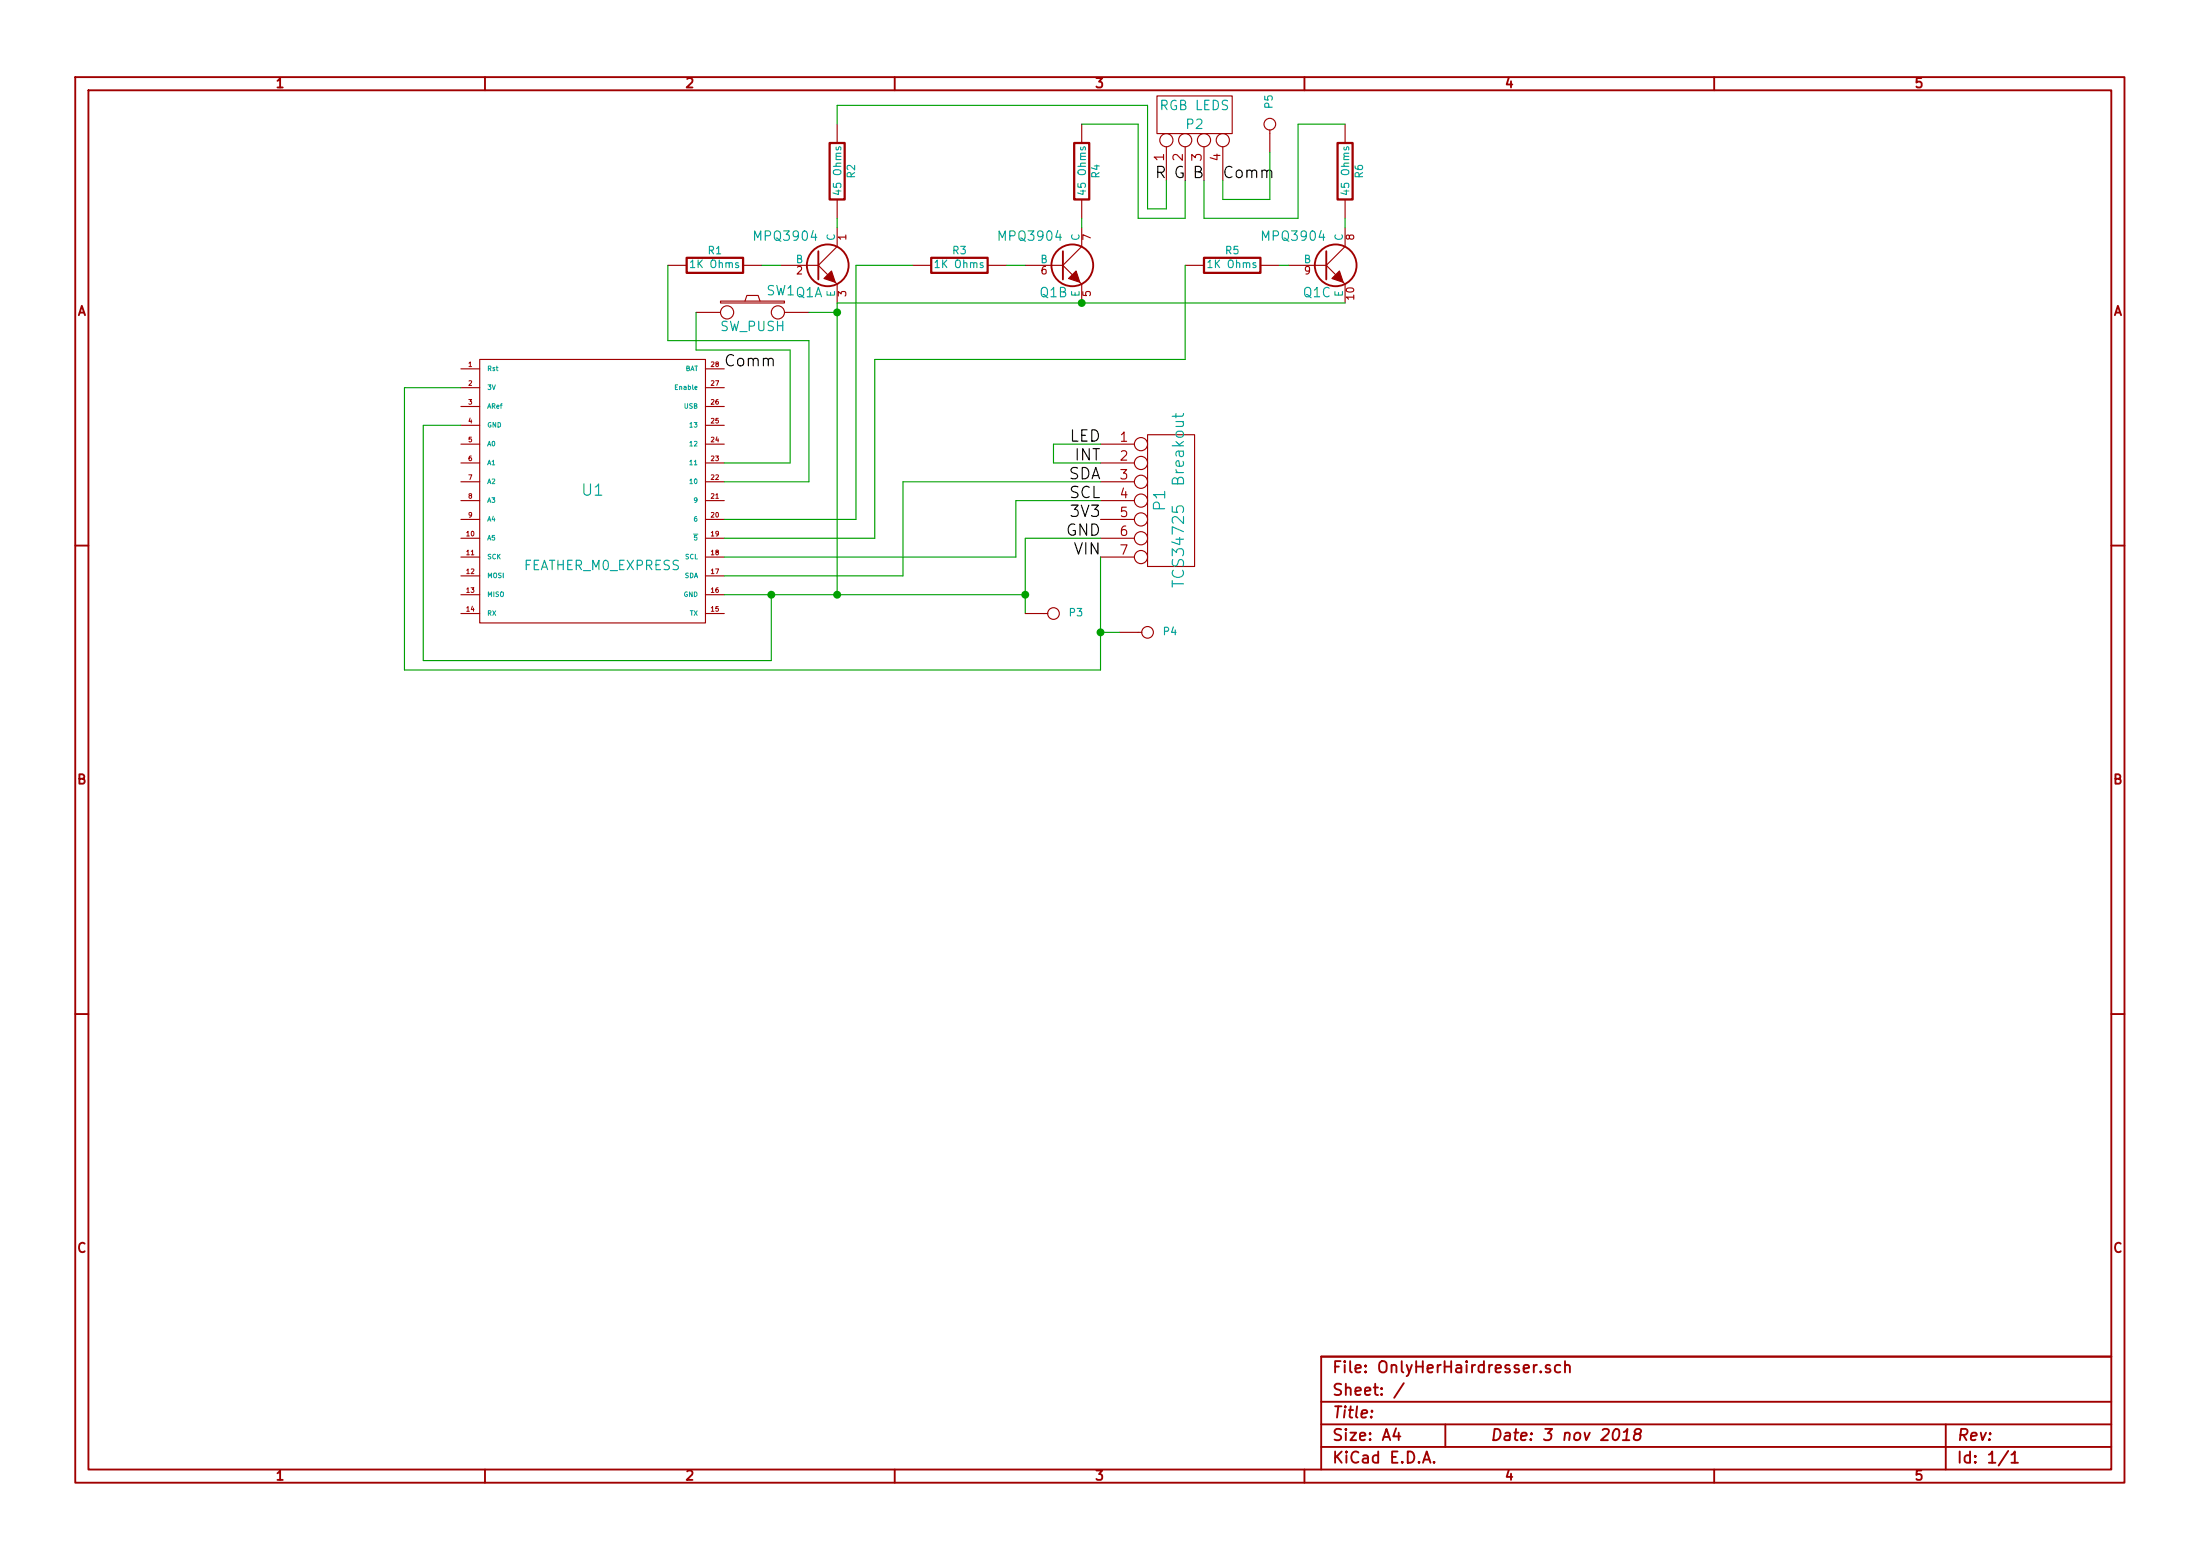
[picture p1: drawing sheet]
EESchema Schematic File Version 2
LIBS:power
LIBS:device
LIBS:transistors
LIBS:conn
LIBS:linear
LIBS:regul
LIBS:74xx
LIBS:cmos4000
LIBS:adc-dac
LIBS:memory
LIBS:xilinx
LIBS:special
LIBS:microcontrollers
LIBS:dsp
LIBS:microchip
LIBS:analog_switches
LIBS:motorola
LIBS:texas
LIBS:intel
LIBS:audio
LIBS:interface
LIBS:digital-audio
LIBS:philips
LIBS:display
LIBS:cypress
LIBS:siliconi
LIBS:opto
LIBS:atmel
LIBS:contrib
LIBS:valves
LIBS:adafruit_breakouts
LIBS:feather_m0_express
LIBS:metromini
LIBS:mpq3904
LIBS:OnlyHerHairdresser-cache
EELAYER 27 0
EELAYER END
$Descr A4 11693 8268
encoding utf-8
Sheet 1 1
Title ""
Date "3 nov 2018"
Rev ""
Comp ""
Comment1 ""
Comment2 ""
Comment3 ""
Comment4 ""
$EndDescr
$Comp
L FEATHER_M0_EXPRESS U1
U 1 1
P 3150 2600
F 0 "U1" H 3150 2600 60  0000 C CNN
F 1 "FEATHER_M0_EXPRESS" H 3200 2200 50  0000 C CNN
F 2 "~" H 3150 2600 60  0000 C CNN
F 3 "~" H 3150 2600 60  0000 C CNN
	1    3150 2600
	1    0    0    -1  
$EndComp
$Comp
L CONN_7 P1
U 1 1
P 6200 2650
F 0 "P1" V 6170 2650 60  0000 C CNN
F 1 "TCS34725  Breakout" V 6270 2650 60  0000 C CNN
F 2 "~" H 6200 2650 60  0000 C CNN
F 3 "~" H 6200 2650 60  0000 C CNN
	1    6200 2650
	1    0    0    -1  
$EndComp
Text Label 5850 2350 2    60   ~ 0
LED
Text Label 5850 2450 2    60   ~ 0
INT
Text Label 5850 2550 2    60   ~ 0
SDA
Text Label 5850 2650 2    60   ~ 0
SCL
Text Label 5850 2750 2    60   ~ 0
3V3
Text Label 5850 2850 2    60   ~ 0
GND
Text Label 5850 2950 2    60   ~ 0
VIN
Wire Wire Line
	5850 2350 5600 2350
Wire Wire Line
	5600 2350 5600 2450
Wire Wire Line
	5600 2450 5850 2450
Wire Wire Line
	5850 2550 4800 2550
Wire Wire Line
	4800 2550 4800 3050
Wire Wire Line
	4800 3050 3850 3050
Wire Wire Line
	5850 2650 5400 2650
Wire Wire Line
	5400 2650 5400 2950
Wire Wire Line
	5400 2950 3850 2950
Wire Wire Line
	5850 2850 5450 2850
Wire Wire Line
	5450 2850 5450 3250
Wire Wire Line
	5450 3150 3850 3150
Wire Wire Line
	2450 2050 2150 2050
Wire Wire Line
	2150 2050 2150 3550
Wire Wire Line
	2150 3550 5850 3550
Wire Wire Line
	5850 3550 5850 2950
$Comp
L MPQ3904 Q1
U 1 1
P 4350 1400
F 0 "Q1" H 4350 1250 50  0000 R CNN
F 1 "MPQ3904" H 4350 1550 50  0000 R CNN
F 2 "~" H 4350 1400 60  0000 C CNN
F 3 "~" H 4350 1400 60  0000 C CNN
	1    4350 1400
	1    0    0    -1  
$EndComp
$Comp
L MPQ3904 Q1
U 2 1
P 5650 1400
F 0 "Q1" H 5650 1250 50  0000 R CNN
F 1 "MPQ3904" H 5650 1550 50  0000 R CNN
F 2 "~" H 5650 1400 60  0000 C CNN
F 3 "~" H 5650 1400 60  0000 C CNN
	2    5650 1400
	1    0    0    -1  
$EndComp
$Comp
L MPQ3904 Q1
U 3 1
P 7050 1400
F 0 "Q1" H 7050 1250 50  0000 R CNN
F 1 "MPQ3904" H 7050 1550 50  0000 R CNN
F 2 "~" H 7050 1400 60  0000 C CNN
F 3 "~" H 7050 1400 60  0000 C CNN
	3    7050 1400
	1    0    0    -1  
$EndComp
$Comp
L R R5
U 1 1
P 6550 1400
F 0 "R5" V 6630 1400 40  0000 C CNN
F 1 "1K Ohms" V 6557 1401 40  0000 C CNN
F 2 "~" V 6480 1400 30  0000 C CNN
F 3 "~" H 6550 1400 30  0000 C CNN
	1    6550 1400
	0    -1   -1   0   
$EndComp
$Comp
L R R3
U 1 1
P 5100 1400
F 0 "R3" V 5180 1400 40  0000 C CNN
F 1 "1K Ohms" V 5107 1401 40  0000 C CNN
F 2 "~" V 5030 1400 30  0000 C CNN
F 3 "~" H 5100 1400 30  0000 C CNN
	1    5100 1400
	0    -1   -1   0   
$EndComp
$Comp
L R R1
U 1 1
P 3800 1400
F 0 "R1" V 3880 1400 40  0000 C CNN
F 1 "1K Ohms" V 3807 1401 40  0000 C CNN
F 2 "~" V 3730 1400 30  0000 C CNN
F 3 "~" H 3800 1400 30  0000 C CNN
	1    3800 1400
	0    -1   -1   0   
$EndComp
Wire Wire Line
	6850 1400 6800 1400
Wire Wire Line
	6300 1400 6300 1900
Wire Wire Line
	6300 1900 4650 1900
Wire Wire Line
	4650 1900 4650 2850
Wire Wire Line
	4650 2850 3850 2850
Wire Wire Line
	5450 1400 5350 1400
Wire Wire Line
	4850 1400 4550 1400
Wire Wire Line
	4550 1400 4550 2750
Wire Wire Line
	4550 2750 3850 2750
Wire Wire Line
	4150 1400 4050 1400
Wire Wire Line
	3550 1400 3550 1800
Wire Wire Line
	3550 1800 4300 1800
Wire Wire Line
	4300 1800 4300 2550
Wire Wire Line
	4300 2550 3850 2550
Wire Wire Line
	2450 2250 2250 2250
Wire Wire Line
	2250 2250 2250 3500
Wire Wire Line
	2250 3500 4100 3500
Wire Wire Line
	4100 3500 4100 3150
Connection ~ 4100 3150
Wire Wire Line
	4450 1600 7150 1600
Connection ~ 5750 1600
Wire Wire Line
	4450 1600 4450 3150
Connection ~ 4450 3150
$Comp
L R R2
U 1 1
P 4450 900
F 0 "R2" V 4530 900 40  0000 C CNN
F 1 "45 Ohms" V 4457 901 40  0000 C CNN
F 2 "~" V 4380 900 30  0000 C CNN
F 3 "~" H 4450 900 30  0000 C CNN
	1    4450 900 
	1    0    0    -1  
$EndComp
$Comp
L R R4
U 1 1
P 5750 900
F 0 "R4" V 5830 900 40  0000 C CNN
F 1 "45 Ohms" V 5757 901 40  0000 C CNN
F 2 "~" V 5680 900 30  0000 C CNN
F 3 "~" H 5750 900 30  0000 C CNN
	1    5750 900 
	1    0    0    -1  
$EndComp
$Comp
L R R6
U 1 1
P 7150 900
F 0 "R6" V 7230 900 40  0000 C CNN
F 1 "45 Ohms" V 7157 901 40  0000 C CNN
F 2 "~" V 7080 900 30  0000 C CNN
F 3 "~" H 7150 900 30  0000 C CNN
	1    7150 900 
	1    0    0    -1  
$EndComp
Wire Wire Line
	7150 1150 7150 1200
Wire Wire Line
	5750 1150 5750 1200
Wire Wire Line
	4450 1150 4450 1200
$Comp
L SW_PUSH SW1
U 1 1
P 4000 1650
F 0 "SW1" H 4150 1760 50  0000 C CNN
F 1 "SW_PUSH" H 4000 1570 50  0000 C CNN
F 2 "~" H 4000 1650 60  0000 C CNN
F 3 "~" H 4000 1650 60  0000 C CNN
	1    4000 1650
	1    0    0    -1  
$EndComp
Wire Wire Line
	4300 1650 4450 1650
Connection ~ 4450 1650
Wire Wire Line
	3700 1650 3700 1850
Wire Wire Line
	3700 1850 4200 1850
Wire Wire Line
	4200 1850 4200 2450
Wire Wire Line
	4200 2450 3850 2450
$Comp
L CONN_4 P2
U 1 1
P 6350 600
F 0 "P2" V 6300 600 50  0000 C CNN
F 1 "RGB LEDS" V 6400 600 50  0000 C CNN
F 2 "~" H 6350 600 60  0000 C CNN
F 3 "~" H 6350 600 60  0000 C CNN
	1    6350 600 
	0    -1   -1   0   
$EndComp
Text Label 6200 950  2    60   ~ 0
R
Text Label 6300 950  2    60   ~ 0
G
Text Label 6400 950  2    60   ~ 0
B
Text Label 6500 950  0    60   ~ 0
Comm
Wire Wire Line
	5750 650  6050 650 
Wire Wire Line
	6050 650  6050 1150
Wire Wire Line
	6050 1150 6300 1150
Wire Wire Line
	7150 650  6900 650 
Wire Wire Line
	6900 650  6900 1150
Wire Wire Line
	6900 1150 6400 1150
Wire Wire Line
	6400 1150 6400 950 
Wire Wire Line
	6300 1150 6300 950 
Wire Wire Line
	4450 650  4450 550 
Wire Wire Line
	4450 550  6100 550 
Wire Wire Line
	6100 550  6100 1100
Wire Wire Line
	6100 1100 6200 1100
Wire Wire Line
	6200 1100 6200 950 
Text Label 3850 1950 0    60   ~ 0
Comm
$Comp
L CONN_1 P4
U 1 1
P 6100 3350
F 0 "P4" H 6180 3350 40  0000 L CNN
F 1 "CONN_1" H 6100 3405 30  0001 C CNN
F 2 "~" H 6100 3350 60  0000 C CNN
F 3 "~" H 6100 3350 60  0000 C CNN
	1    6100 3350
	1    0    0    -1  
$EndComp
Wire Wire Line
	5950 3350 5850 3350
Connection ~ 5850 3350
$Comp
L CONN_1 P3
U 1 1
P 5600 3250
F 0 "P3" H 5680 3250 40  0000 L CNN
F 1 "CONN_1" H 5600 3305 30  0001 C CNN
F 2 "~" H 5600 3250 60  0000 C CNN
F 3 "~" H 5600 3250 60  0000 C CNN
	1    5600 3250
	1    0    0    -1  
$EndComp
Connection ~ 5450 3150
$Comp
L CONN_1 P5
U 1 1
P 6750 650
F 0 "P5" H 6830 650 40  0000 L CNN
F 1 "CONN_1" H 6750 705 30  0001 C CNN
F 2 "~" H 6750 650 60  0000 C CNN
F 3 "~" H 6750 650 60  0000 C CNN
	1    6750 650 
	0    -1   -1   0   
$EndComp
Wire Wire Line
	6750 800  6750 1050
Wire Wire Line
	6750 1050 6500 1050
Wire Wire Line
	6500 1050 6500 950 
$EndSCHEMATC
